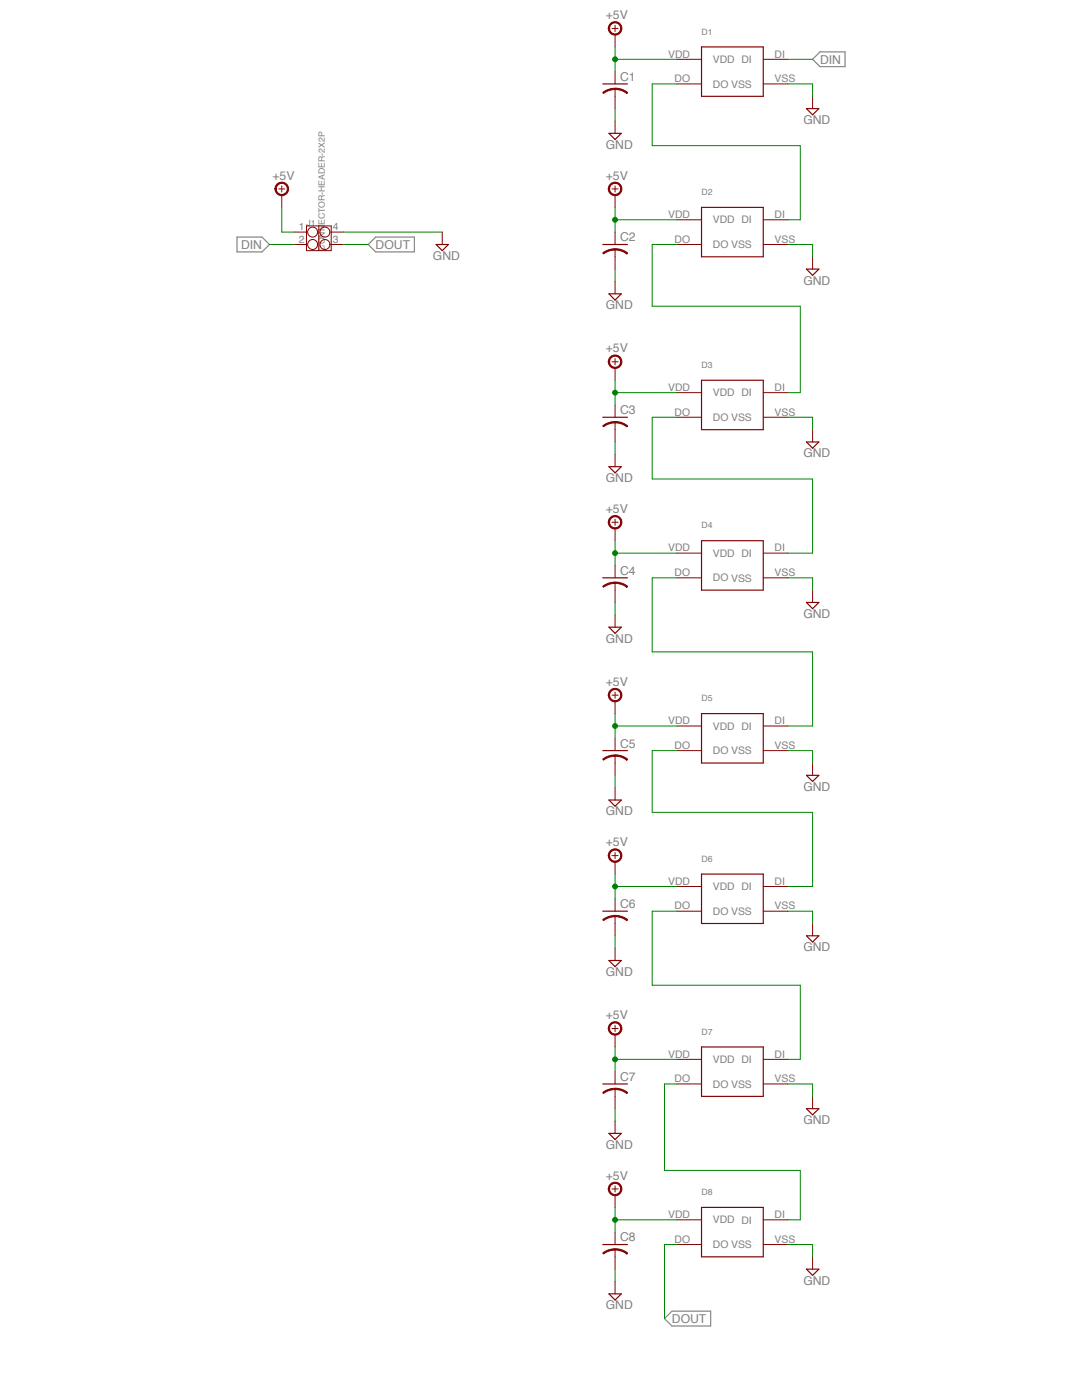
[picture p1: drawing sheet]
<?xml version="1.0" encoding="utf-8"?>
<!DOCTYPE eagle SYSTEM "eagle.dtd">
<eagle version="6.4">
<drawing>
<settings>
<setting alwaysvectorfont="no"/>
<setting verticaltext="up"/>
</settings>
<grid distance="0.1" unitdist="inch" unit="inch" style="lines" multiple="1" display="no" altdistance="0.01" altunitdist="inch" altunit="inch"/>
<schematic xreflabel="%F%N/%S.%C%R" xrefpart="/%S.%C%R">
<libraries>
<library name="lumex">
<symbols>
<symbol name="WS2812B">
<pin name="VDD" x="-7.62" y="2.54" length="middle"/>
<pin name="DO" x="-7.62" y="-2.54" length="middle"/>
<pin name="DI" x="15.24" y="2.54" length="middle" rot="R180"/>
<pin name="VSS" x="15.24" y="-2.54" length="middle" rot="R180"/>
<wire x1="-2.54" y1="5.08" x2="-2.54" y2="-5.08" width="0.254" layer="94"/>
<wire x1="-2.54" y1="-5.08" x2="10.16" y2="-5.08" width="0.254" layer="94"/>
<wire x1="10.16" y1="-5.08" x2="10.16" y2="5.08" width="0.254" layer="94"/>
<wire x1="10.16" y1="5.08" x2="-2.54" y2="5.08" width="0.254" layer="94"/>
<text x="-2.54" y="7.62" size="1.27" layer="95">&gt;PART</text>
</symbol>
</symbols>
<devicesets>
<deviceset name="WS2812B" prefix="D" uservalue="yes">
<gates>
<gate name="G$1" symbol="WS2812B" x="-2.54" y="0"/>
</gates>
<devices>
<device name="" package="WS2812B">
<connects>
<connect gate="G$1" pin="DI" pad="DI"/>
<connect gate="G$1" pin="DO" pad="DO"/>
<connect gate="G$1" pin="VDD" pad="VDD"/>
<connect gate="G$1" pin="VSS" pad="VSS"/>
</connects>
<technologies>
<technology name=""/>
</technologies>
</device>
</devices>
</deviceset>
</devicesets>
</library>
<library name="supply2">
<symbols>
<symbol name="+05V">
<wire x1="-0.635" y1="1.27" x2="0.635" y2="1.27" width="0.1524" layer="94"/>
<wire x1="0" y1="0.635" x2="0" y2="1.905" width="0.1524" layer="94"/>
<circle x="0" y="1.27" radius="1.27" width="0.254" layer="94"/>
<text x="-1.905" y="3.175" size="1.778" layer="96">&gt;VALUE</text>
<pin name="+5V" x="0" y="-2.54" visible="off" length="short" direction="sup" rot="R90"/>
</symbol>
<symbol name="GND">
<wire x1="-1.27" y1="0" x2="1.27" y2="0" width="0.254" layer="94"/>
<wire x1="1.27" y1="0" x2="0" y2="-1.27" width="0.254" layer="94"/>
<wire x1="0" y1="-1.27" x2="-1.27" y2="0" width="0.254" layer="94"/>
<text x="-1.905" y="-3.175" size="1.778" layer="96">&gt;VALUE</text>
<pin name="GND" x="0" y="2.54" visible="off" length="short" direction="sup" rot="R270"/>
</symbol>
</symbols>
<devicesets>
<deviceset name="+5V" prefix="SUPPLY">
<gates>
<gate name="+5V" symbol="+05V" x="0" y="0"/>
</gates>
<devices>
<device name="">
<technologies>
<technology name=""/>
</technologies>
</device>
</devices>
</deviceset>
<deviceset name="GND" prefix="SUPPLY">
<gates>
<gate name="GND" symbol="GND" x="0" y="0"/>
</gates>
<devices>
<device name="">
<technologies>
<technology name=""/>
</technologies>
</device>
</devices>
</deviceset>
</devicesets>
</library>
<library name="resistor">
<symbols>
<symbol name="C-US">
<wire x1="-2.54" y1="0" x2="2.54" y2="0" width="0.254" layer="94"/>
<wire x1="0" y1="-1.016" x2="0" y2="-2.54" width="0.1524" layer="94"/>
<wire x1="0" y1="-1" x2="2.4892" y2="-1.8542" width="0.254" layer="94" curve="-37.878202" cap="flat"/>
<wire x1="-2.4668" y1="-1.8504" x2="0" y2="-1.0161" width="0.254" layer="94" curve="-37.373024" cap="flat"/>
<text x="1.016" y="0.635" size="1.778" layer="95">&gt;NAME</text>
<text x="1.016" y="-4.191" size="1.778" layer="96">&gt;VALUE</text>
<pin name="1" x="0" y="2.54" visible="off" length="short" direction="pas" swaplevel="1" rot="R270"/>
<pin name="2" x="0" y="-5.08" visible="off" length="short" direction="pas" swaplevel="1" rot="R90"/>
</symbol>
</symbols>
<devicesets>
<deviceset name="C-US" prefix="C" uservalue="yes">
<gates>
<gate name="G$1" symbol="C-US" x="0" y="0"/>
</gates>
<devices>
<device name="C0402" package="C0402">
<connects>
<connect gate="G$1" pin="1" pad="1"/>
<connect gate="G$1" pin="2" pad="2"/>
</connects>
<technologies>
<technology name=""/>
</technologies>
</device>
<device name="C0504" package="C0504">
<connects>
<connect gate="G$1" pin="1" pad="1"/>
<connect gate="G$1" pin="2" pad="2"/>
</connects>
<technologies>
<technology name=""/>
</technologies>
</device>
<device name="C0603" package="C0603">
<connects>
<connect gate="G$1" pin="1" pad="1"/>
<connect gate="G$1" pin="2" pad="2"/>
</connects>
<technologies>
<technology name=""/>
</technologies>
</device>
<device name="C0805" package="C0805">
<connects>
<connect gate="G$1" pin="1" pad="1"/>
<connect gate="G$1" pin="2" pad="2"/>
</connects>
<technologies>
<technology name=""/>
</technologies>
</device>
<device name="C1005" package="C1005">
<connects>
<connect gate="G$1" pin="1" pad="1"/>
<connect gate="G$1" pin="2" pad="2"/>
</connects>
<technologies>
<technology name=""/>
</technologies>
</device>
<device name="C1206" package="C1206">
<connects>
<connect gate="G$1" pin="1" pad="1"/>
<connect gate="G$1" pin="2" pad="2"/>
</connects>
<technologies>
<technology name=""/>
</technologies>
</device>
<device name="C1210" package="C1210">
<connects>
<connect gate="G$1" pin="1" pad="1"/>
<connect gate="G$1" pin="2" pad="2"/>
</connects>
<technologies>
<technology name=""/>
</technologies>
</device>
<device name="C1310" package="C1310">
<connects>
<connect gate="G$1" pin="1" pad="1"/>
<connect gate="G$1" pin="2" pad="2"/>
</connects>
<technologies>
<technology name=""/>
</technologies>
</device>
<device name="C1608" package="C1608">
<connects>
<connect gate="G$1" pin="1" pad="1"/>
<connect gate="G$1" pin="2" pad="2"/>
</connects>
<technologies>
<technology name=""/>
</technologies>
</device>
<device name="C1812" package="C1812">
<connects>
<connect gate="G$1" pin="1" pad="1"/>
<connect gate="G$1" pin="2" pad="2"/>
</connects>
<technologies>
<technology name=""/>
</technologies>
</device>
<device name="C1825" package="C1825">
<connects>
<connect gate="G$1" pin="1" pad="1"/>
<connect gate="G$1" pin="2" pad="2"/>
</connects>
<technologies>
<technology name=""/>
</technologies>
</device>
<device name="C2012" package="C2012">
<connects>
<connect gate="G$1" pin="1" pad="1"/>
<connect gate="G$1" pin="2" pad="2"/>
</connects>
<technologies>
<technology name=""/>
</technologies>
</device>
<device name="C3216" package="C3216">
<connects>
<connect gate="G$1" pin="1" pad="1"/>
<connect gate="G$1" pin="2" pad="2"/>
</connects>
<technologies>
<technology name=""/>
</technologies>
</device>
<device name="C3225" package="C3225">
<connects>
<connect gate="G$1" pin="1" pad="1"/>
<connect gate="G$1" pin="2" pad="2"/>
</connects>
<technologies>
<technology name=""/>
</technologies>
</device>
<device name="C4532" package="C4532">
<connects>
<connect gate="G$1" pin="1" pad="1"/>
<connect gate="G$1" pin="2" pad="2"/>
</connects>
<technologies>
<technology name=""/>
</technologies>
</device>
<device name="C4564" package="C4564">
<connects>
<connect gate="G$1" pin="1" pad="1"/>
<connect gate="G$1" pin="2" pad="2"/>
</connects>
<technologies>
<technology name=""/>
</technologies>
</device>
<device name="025-024X044" package="C025-024X044">
<connects>
<connect gate="G$1" pin="1" pad="1"/>
<connect gate="G$1" pin="2" pad="2"/>
</connects>
<technologies>
<technology name=""/>
</technologies>
</device>
<device name="025-025X050" package="C025-025X050">
<connects>
<connect gate="G$1" pin="1" pad="1"/>
<connect gate="G$1" pin="2" pad="2"/>
</connects>
<technologies>
<technology name=""/>
</technologies>
</device>
<device name="025-030X050" package="C025-030X050">
<connects>
<connect gate="G$1" pin="1" pad="1"/>
<connect gate="G$1" pin="2" pad="2"/>
</connects>
<technologies>
<technology name=""/>
</technologies>
</device>
<device name="025-040X050" package="C025-040X050">
<connects>
<connect gate="G$1" pin="1" pad="1"/>
<connect gate="G$1" pin="2" pad="2"/>
</connects>
<technologies>
<technology name=""/>
</technologies>
</device>
<device name="025-050X050" package="C025-050X050">
<connects>
<connect gate="G$1" pin="1" pad="1"/>
<connect gate="G$1" pin="2" pad="2"/>
</connects>
<technologies>
<technology name=""/>
</technologies>
</device>
<device name="025-060X050" package="C025-060X050">
<connects>
<connect gate="G$1" pin="1" pad="1"/>
<connect gate="G$1" pin="2" pad="2"/>
</connects>
<technologies>
<technology name=""/>
</technologies>
</device>
<device name="C025_050-024X070" package="C025_050-024X070">
<connects>
<connect gate="G$1" pin="1" pad="1"/>
<connect gate="G$1" pin="2" pad="2"/>
</connects>
<technologies>
<technology name=""/>
</technologies>
</device>
<device name="025_050-025X075" package="C025_050-025X075">
<connects>
<connect gate="G$1" pin="1" pad="1"/>
<connect gate="G$1" pin="2" pad="2"/>
</connects>
<technologies>
<technology name=""/>
</technologies>
</device>
<device name="025_050-035X075" package="C025_050-035X075">
<connects>
<connect gate="G$1" pin="1" pad="1"/>
<connect gate="G$1" pin="2" pad="2"/>
</connects>
<technologies>
<technology name=""/>
</technologies>
</device>
<device name="025_050-045X075" package="C025_050-045X075">
<connects>
<connect gate="G$1" pin="1" pad="1"/>
<connect gate="G$1" pin="2" pad="2"/>
</connects>
<technologies>
<technology name=""/>
</technologies>
</device>
<device name="025_050-055X075" package="C025_050-055X075">
<connects>
<connect gate="G$1" pin="1" pad="1"/>
<connect gate="G$1" pin="2" pad="2"/>
</connects>
<technologies>
<technology name=""/>
</technologies>
</device>
<device name="050-024X044" package="C050-024X044">
<connects>
<connect gate="G$1" pin="1" pad="1"/>
<connect gate="G$1" pin="2" pad="2"/>
</connects>
<technologies>
<technology name=""/>
</technologies>
</device>
<device name="050-025X075" package="C050-025X075">
<connects>
<connect gate="G$1" pin="1" pad="1"/>
<connect gate="G$1" pin="2" pad="2"/>
</connects>
<technologies>
<technology name=""/>
</technologies>
</device>
<device name="050-045X075" package="C050-045X075">
<connects>
<connect gate="G$1" pin="1" pad="1"/>
<connect gate="G$1" pin="2" pad="2"/>
</connects>
<technologies>
<technology name=""/>
</technologies>
</device>
<device name="050-030X075" package="C050-030X075">
<connects>
<connect gate="G$1" pin="1" pad="1"/>
<connect gate="G$1" pin="2" pad="2"/>
</connects>
<technologies>
<technology name=""/>
</technologies>
</device>
<device name="050-050X075" package="C050-050X075">
<connects>
<connect gate="G$1" pin="1" pad="1"/>
<connect gate="G$1" pin="2" pad="2"/>
</connects>
<technologies>
<technology name=""/>
</technologies>
</device>
<device name="050-055X075" package="C050-055X075">
<connects>
<connect gate="G$1" pin="1" pad="1"/>
<connect gate="G$1" pin="2" pad="2"/>
</connects>
<technologies>
<technology name=""/>
</technologies>
</device>
<device name="050-075X075" package="C050-075X075">
<connects>
<connect gate="G$1" pin="1" pad="1"/>
<connect gate="G$1" pin="2" pad="2"/>
</connects>
<technologies>
<technology name=""/>
</technologies>
</device>
<device name="050H075X075" package="C050H075X075">
<connects>
<connect gate="G$1" pin="1" pad="1"/>
<connect gate="G$1" pin="2" pad="2"/>
</connects>
<technologies>
<technology name=""/>
</technologies>
</device>
<device name="075-032X103" package="C075-032X103">
<connects>
<connect gate="G$1" pin="1" pad="1"/>
<connect gate="G$1" pin="2" pad="2"/>
</connects>
<technologies>
<technology name=""/>
</technologies>
</device>
<device name="075-042X103" package="C075-042X103">
<connects>
<connect gate="G$1" pin="1" pad="1"/>
<connect gate="G$1" pin="2" pad="2"/>
</connects>
<technologies>
<technology name=""/>
</technologies>
</device>
<device name="075-052X106" package="C075-052X106">
<connects>
<connect gate="G$1" pin="1" pad="1"/>
<connect gate="G$1" pin="2" pad="2"/>
</connects>
<technologies>
<technology name=""/>
</technologies>
</device>
<device name="102-043X133" package="C102-043X133">
<connects>
<connect gate="G$1" pin="1" pad="1"/>
<connect gate="G$1" pin="2" pad="2"/>
</connects>
<technologies>
<technology name=""/>
</technologies>
</device>
<device name="102-054X133" package="C102-054X133">
<connects>
<connect gate="G$1" pin="1" pad="1"/>
<connect gate="G$1" pin="2" pad="2"/>
</connects>
<technologies>
<technology name=""/>
</technologies>
</device>
<device name="102-064X133" package="C102-064X133">
<connects>
<connect gate="G$1" pin="1" pad="1"/>
<connect gate="G$1" pin="2" pad="2"/>
</connects>
<technologies>
<technology name=""/>
</technologies>
</device>
<device name="102_152-062X184" package="C102_152-062X184">
<connects>
<connect gate="G$1" pin="1" pad="1"/>
<connect gate="G$1" pin="2" pad="2"/>
</connects>
<technologies>
<technology name=""/>
</technologies>
</device>
<device name="150-054X183" package="C150-054X183">
<connects>
<connect gate="G$1" pin="1" pad="1"/>
<connect gate="G$1" pin="2" pad="2"/>
</connects>
<technologies>
<technology name=""/>
</technologies>
</device>
<device name="150-064X183" package="C150-064X183">
<connects>
<connect gate="G$1" pin="1" pad="1"/>
<connect gate="G$1" pin="2" pad="2"/>
</connects>
<technologies>
<technology name=""/>
</technologies>
</device>
<device name="150-072X183" package="C150-072X183">
<connects>
<connect gate="G$1" pin="1" pad="1"/>
<connect gate="G$1" pin="2" pad="2"/>
</connects>
<technologies>
<technology name=""/>
</technologies>
</device>
<device name="150-084X183" package="C150-084X183">
<connects>
<connect gate="G$1" pin="1" pad="1"/>
<connect gate="G$1" pin="2" pad="2"/>
</connects>
<technologies>
<technology name=""/>
</technologies>
</device>
<device name="150-091X182" package="C150-091X182">
<connects>
<connect gate="G$1" pin="1" pad="1"/>
<connect gate="G$1" pin="2" pad="2"/>
</connects>
<technologies>
<technology name=""/>
</technologies>
</device>
<device name="225-062X268" package="C225-062X268">
<connects>
<connect gate="G$1" pin="1" pad="1"/>
<connect gate="G$1" pin="2" pad="2"/>
</connects>
<technologies>
<technology name=""/>
</technologies>
</device>
<device name="225-074X268" package="C225-074X268">
<connects>
<connect gate="G$1" pin="1" pad="1"/>
<connect gate="G$1" pin="2" pad="2"/>
</connects>
<technologies>
<technology name=""/>
</technologies>
</device>
<device name="225-087X268" package="C225-087X268">
<connects>
<connect gate="G$1" pin="1" pad="1"/>
<connect gate="G$1" pin="2" pad="2"/>
</connects>
<technologies>
<technology name=""/>
</technologies>
</device>
<device name="225-108X268" package="C225-108X268">
<connects>
<connect gate="G$1" pin="1" pad="1"/>
<connect gate="G$1" pin="2" pad="2"/>
</connects>
<technologies>
<technology name=""/>
</technologies>
</device>
<device name="225-113X268" package="C225-113X268">
<connects>
<connect gate="G$1" pin="1" pad="1"/>
<connect gate="G$1" pin="2" pad="2"/>
</connects>
<technologies>
<technology name=""/>
</technologies>
</device>
<device name="275-093X316" package="C275-093X316">
<connects>
<connect gate="G$1" pin="1" pad="1"/>
<connect gate="G$1" pin="2" pad="2"/>
</connects>
<technologies>
<technology name=""/>
</technologies>
</device>
<device name="275-113X316" package="C275-113X316">
<connects>
<connect gate="G$1" pin="1" pad="1"/>
<connect gate="G$1" pin="2" pad="2"/>
</connects>
<technologies>
<technology name=""/>
</technologies>
</device>
<device name="275-134X316" package="C275-134X316">
<connects>
<connect gate="G$1" pin="1" pad="1"/>
<connect gate="G$1" pin="2" pad="2"/>
</connects>
<technologies>
<technology name=""/>
</technologies>
</device>
<device name="275-205X316" package="C275-205X316">
<connects>
<connect gate="G$1" pin="1" pad="1"/>
<connect gate="G$1" pin="2" pad="2"/>
</connects>
<technologies>
<technology name=""/>
</technologies>
</device>
<device name="325-137X374" package="C325-137X374">
<connects>
<connect gate="G$1" pin="1" pad="1"/>
<connect gate="G$1" pin="2" pad="2"/>
</connects>
<technologies>
<technology name=""/>
</technologies>
</device>
<device name="325-162X374" package="C325-162X374">
<connects>
<connect gate="G$1" pin="1" pad="1"/>
<connect gate="G$1" pin="2" pad="2"/>
</connects>
<technologies>
<technology name=""/>
</technologies>
</device>
<device name="325-182X374" package="C325-182X374">
<connects>
<connect gate="G$1" pin="1" pad="1"/>
<connect gate="G$1" pin="2" pad="2"/>
</connects>
<technologies>
<technology name=""/>
</technologies>
</device>
<device name="375-192X418" package="C375-192X418">
<connects>
<connect gate="G$1" pin="1" pad="1"/>
<connect gate="G$1" pin="2" pad="2"/>
</connects>
<technologies>
<technology name=""/>
</technologies>
</device>
<device name="375-203X418" package="C375-203X418">
<connects>
<connect gate="G$1" pin="1" pad="1"/>
<connect gate="G$1" pin="2" pad="2"/>
</connects>
<technologies>
<technology name=""/>
</technologies>
</device>
<device name="050-035X075" package="C050-035X075">
<connects>
<connect gate="G$1" pin="1" pad="1"/>
<connect gate="G$1" pin="2" pad="2"/>
</connects>
<technologies>
<technology name=""/>
</technologies>
</device>
<device name="375-155X418" package="C375-155X418">
<connects>
<connect gate="G$1" pin="1" pad="1"/>
<connect gate="G$1" pin="2" pad="2"/>
</connects>
<technologies>
<technology name=""/>
</technologies>
</device>
<device name="075-063X106" package="C075-063X106">
<connects>
<connect gate="G$1" pin="1" pad="1"/>
<connect gate="G$1" pin="2" pad="2"/>
</connects>
<technologies>
<technology name=""/>
</technologies>
</device>
<device name="275-154X316" package="C275-154X316">
<connects>
<connect gate="G$1" pin="1" pad="1"/>
<connect gate="G$1" pin="2" pad="2"/>
</connects>
<technologies>
<technology name=""/>
</technologies>
</device>
<device name="275-173X316" package="C275-173X316">
<connects>
<connect gate="G$1" pin="1" pad="1"/>
<connect gate="G$1" pin="2" pad="2"/>
</connects>
<technologies>
<technology name=""/>
</technologies>
</device>
<device name="C0402K" package="C0402K">
<connects>
<connect gate="G$1" pin="1" pad="1"/>
<connect gate="G$1" pin="2" pad="2"/>
</connects>
<technologies>
<technology name=""/>
</technologies>
</device>
<device name="C0603K" package="C0603K">
<connects>
<connect gate="G$1" pin="1" pad="1"/>
<connect gate="G$1" pin="2" pad="2"/>
</connects>
<technologies>
<technology name=""/>
</technologies>
</device>
<device name="C0805K" package="C0805K">
<connects>
<connect gate="G$1" pin="1" pad="1"/>
<connect gate="G$1" pin="2" pad="2"/>
</connects>
<technologies>
<technology name=""/>
</technologies>
</device>
<device name="C1206K" package="C1206K">
<connects>
<connect gate="G$1" pin="1" pad="1"/>
<connect gate="G$1" pin="2" pad="2"/>
</connects>
<technologies>
<technology name=""/>
</technologies>
</device>
<device name="C1210K" package="C1210K">
<connects>
<connect gate="G$1" pin="1" pad="1"/>
<connect gate="G$1" pin="2" pad="2"/>
</connects>
<technologies>
<technology name=""/>
</technologies>
</device>
<device name="C1812K" package="C1812K">
<connects>
<connect gate="G$1" pin="1" pad="1"/>
<connect gate="G$1" pin="2" pad="2"/>
</connects>
<technologies>
<technology name=""/>
</technologies>
</device>
<device name="C1825K" package="C1825K">
<connects>
<connect gate="G$1" pin="1" pad="1"/>
<connect gate="G$1" pin="2" pad="2"/>
</connects>
<technologies>
<technology name=""/>
</technologies>
</device>
<device name="C2220K" package="C2220K">
<connects>
<connect gate="G$1" pin="1" pad="1"/>
<connect gate="G$1" pin="2" pad="2"/>
</connects>
<technologies>
<technology name=""/>
</technologies>
</device>
<device name="C2225K" package="C2225K">
<connects>
<connect gate="G$1" pin="1" pad="1"/>
<connect gate="G$1" pin="2" pad="2"/>
</connects>
<technologies>
<technology name=""/>
</technologies>
</device>
</devices>
</deviceset>
</devicesets>
</library>
<library name="OPL Eagle Library">
<symbols>
<symbol name="CONNECTER-HEADER-2X2P">
<pin name="1" x="-5.08" y="0" visible="pad" length="short"/>
<pin name="2" x="-5.08" y="-2.54" visible="pad" length="short"/>
<pin name="3" x="5.08" y="-2.54" visible="pad" length="short" rot="R180"/>
<pin name="4" x="5.08" y="0" visible="pad" length="short" rot="R180"/>
<wire x1="-2.54" y1="1.27" x2="0" y2="1.27" width="0.1524" layer="94"/>
<wire x1="0" y1="1.27" x2="2.54" y2="1.27" width="0.1524" layer="94"/>
<wire x1="2.54" y1="1.27" x2="2.54" y2="-3.81" width="0.1524" layer="94"/>
<wire x1="2.54" y1="-3.81" x2="0" y2="-3.81" width="0.1524" layer="94"/>
<wire x1="0" y1="-3.81" x2="-2.54" y2="-3.81" width="0.1524" layer="94"/>
<wire x1="-2.54" y1="-3.81" x2="-2.54" y2="1.27" width="0.1524" layer="94"/>
<text x="-2.54" y="1.27" size="1.27" layer="95" ratio="10">&gt;NAME</text>
<text x="1.27" y="-3.81" size="1.27" layer="96" ratio="10" rot="R90">&gt;VALUE</text>
<circle x="1.27" y="0" radius="1.016" width="0.1524" layer="94"/>
<circle x="1.27" y="-2.54" radius="1.016" width="0.1524" layer="94"/>
<circle x="-1.27" y="-2.54" radius="1.016" width="0.1524" layer="94"/>
<circle x="-1.27" y="0" radius="1.016" width="0.1524" layer="94"/>
<wire x1="0" y1="1.27" x2="0" y2="-3.81" width="0.1524" layer="94"/>
</symbol>
</symbols>
<devicesets>
<deviceset name="CONNECTOR-HEADER-2X2P" prefix="J">
<gates>
<gate name="G$1" symbol="CONNECTER-HEADER-2X2P" x="0" y="0"/>
</gates>
<devices>
<device name="" package="2X2P-2.54">
<connects>
<connect gate="G$1" pin="1" pad="1"/>
<connect gate="G$1" pin="2" pad="2"/>
<connect gate="G$1" pin="3" pad="3"/>
<connect gate="G$1" pin="4" pad="4"/>
</connects>
<technologies>
<technology name=""/>
</technologies>
</device>
</devices>
</deviceset>
</devicesets>
</library>
</libraries>
<attributes>
</attributes>
<variantdefs>
</variantdefs>
<classes>
<class number="0" name="default" width="0" drill="0">
</class>
</classes>
<parts>
<part name="D1" library="lumex" deviceset="WS2812B" device=""/>
<part name="SUPPLY1" library="supply2" deviceset="+5V" device=""/>
<part name="SUPPLY2" library="supply2" deviceset="GND" device=""/>
<part name="SUPPLY3" library="supply2" deviceset="GND" device=""/>
<part name="D2" library="lumex" deviceset="WS2812B" device=""/>
<part name="SUPPLY4" library="supply2" deviceset="+5V" device=""/>
<part name="SUPPLY5" library="supply2" deviceset="GND" device=""/>
<part name="SUPPLY6" library="supply2" deviceset="GND" device=""/>
<part name="D3" library="lumex" deviceset="WS2812B" device=""/>
<part name="SUPPLY7" library="supply2" deviceset="+5V" device=""/>
<part name="SUPPLY8" library="supply2" deviceset="GND" device=""/>
<part name="SUPPLY9" library="supply2" deviceset="GND" device=""/>
<part name="D4" library="lumex" deviceset="WS2812B" device=""/>
<part name="SUPPLY10" library="supply2" deviceset="+5V" device=""/>
<part name="SUPPLY11" library="supply2" deviceset="GND" device=""/>
<part name="SUPPLY12" library="supply2" deviceset="GND" device=""/>
<part name="D5" library="lumex" deviceset="WS2812B" device=""/>
<part name="SUPPLY13" library="supply2" deviceset="+5V" device=""/>
<part name="SUPPLY14" library="supply2" deviceset="GND" device=""/>
<part name="SUPPLY15" library="supply2" deviceset="GND" device=""/>
<part name="D6" library="lumex" deviceset="WS2812B" device=""/>
<part name="SUPPLY16" library="supply2" deviceset="+5V" device=""/>
<part name="SUPPLY17" library="supply2" deviceset="GND" device=""/>
<part name="SUPPLY18" library="supply2" deviceset="GND" device=""/>
<part name="D7" library="lumex" deviceset="WS2812B" device=""/>
<part name="SUPPLY19" library="supply2" deviceset="+5V" device=""/>
<part name="SUPPLY20" library="supply2" deviceset="GND" device=""/>
<part name="SUPPLY21" library="supply2" deviceset="GND" device=""/>
<part name="D8" library="lumex" deviceset="WS2812B" device=""/>
<part name="SUPPLY22" library="supply2" deviceset="+5V" device=""/>
<part name="SUPPLY23" library="supply2" deviceset="GND" device=""/>
<part name="SUPPLY24" library="supply2" deviceset="GND" device=""/>
<part name="SUPPLY25" library="supply2" deviceset="+5V" device=""/>
<part name="SUPPLY26" library="supply2" deviceset="GND" device=""/>
<part name="C1" library="resistor" deviceset="C-US" device="C0603K"/>
<part name="C2" library="resistor" deviceset="C-US" device="C0603K"/>
<part name="C3" library="resistor" deviceset="C-US" device="C0603K"/>
<part name="C4" library="resistor" deviceset="C-US" device="C0603K"/>
<part name="C5" library="resistor" deviceset="C-US" device="C0603K"/>
<part name="C6" library="resistor" deviceset="C-US" device="C0603K"/>
<part name="C7" library="resistor" deviceset="C-US" device="C0603K"/>
<part name="C8" library="resistor" deviceset="C-US" device="C0603K"/>
<part name="J1" library="OPL Eagle Library" deviceset="CONNECTOR-HEADER-2X2P" device=""/>
</parts>
<sheets>
<sheet>
<plain>
</plain>
<instances>
<instance part="D1" gate="G$1" x="22.86" y="81.28"/>
<instance part="SUPPLY1" gate="+5V" x="2.54" y="88.9"/>
<instance part="SUPPLY2" gate="GND" x="43.18" y="73.66"/>
<instance part="SUPPLY3" gate="GND" x="2.54" y="68.58"/>
<instance part="D2" gate="G$1" x="22.86" y="48.26"/>
<instance part="SUPPLY4" gate="+5V" x="2.54" y="55.88"/>
<instance part="SUPPLY5" gate="GND" x="43.18" y="40.64"/>
<instance part="SUPPLY6" gate="GND" x="2.54" y="35.56"/>
<instance part="D3" gate="G$1" x="22.86" y="12.7"/>
<instance part="SUPPLY7" gate="+5V" x="2.54" y="20.32"/>
<instance part="SUPPLY8" gate="GND" x="43.18" y="5.08"/>
<instance part="SUPPLY9" gate="GND" x="2.54" y="0"/>
<instance part="D4" gate="G$1" x="22.86" y="-20.32"/>
<instance part="SUPPLY10" gate="+5V" x="2.54" y="-12.7"/>
<instance part="SUPPLY11" gate="GND" x="43.18" y="-27.94"/>
<instance part="SUPPLY12" gate="GND" x="2.54" y="-33.02"/>
<instance part="D5" gate="G$1" x="22.86" y="-55.88"/>
<instance part="SUPPLY13" gate="+5V" x="2.54" y="-48.26"/>
<instance part="SUPPLY14" gate="GND" x="43.18" y="-63.5"/>
<instance part="SUPPLY15" gate="GND" x="2.54" y="-68.58"/>
<instance part="D6" gate="G$1" x="22.86" y="-88.9"/>
<instance part="SUPPLY16" gate="+5V" x="2.54" y="-81.28"/>
<instance part="SUPPLY17" gate="GND" x="43.18" y="-96.52"/>
<instance part="SUPPLY18" gate="GND" x="2.54" y="-101.6"/>
<instance part="D7" gate="G$1" x="22.86" y="-124.46"/>
<instance part="SUPPLY19" gate="+5V" x="2.54" y="-116.84"/>
<instance part="SUPPLY20" gate="GND" x="43.18" y="-132.08"/>
<instance part="SUPPLY21" gate="GND" x="2.54" y="-137.16"/>
<instance part="D8" gate="G$1" x="22.86" y="-157.48"/>
<instance part="SUPPLY22" gate="+5V" x="2.54" y="-149.86"/>
<instance part="SUPPLY23" gate="GND" x="43.18" y="-165.1"/>
<instance part="SUPPLY24" gate="GND" x="2.54" y="-170.18"/>
<instance part="SUPPLY25" gate="+5V" x="-66.04" y="55.88"/>
<instance part="SUPPLY26" gate="GND" x="-33.02" y="45.72"/>
<instance part="C1" gate="G$1" x="2.54" y="78.74" smashed="yes">
<attribute name="NAME" x="3.556" y="79.375" size="1.778" layer="95"/>
<attribute name="VALUE" x="3.556" y="74.549" size="1.778" layer="96"/>
</instance>
<instance part="C2" gate="G$1" x="2.54" y="45.72"/>
<instance part="C3" gate="G$1" x="2.54" y="10.16"/>
<instance part="C4" gate="G$1" x="2.54" y="-22.86"/>
<instance part="C5" gate="G$1" x="2.54" y="-58.42"/>
<instance part="C6" gate="G$1" x="2.54" y="-91.44"/>
<instance part="C7" gate="G$1" x="2.54" y="-127"/>
<instance part="C8" gate="G$1" x="2.54" y="-160.02"/>
<instance part="J1" gate="G$1" x="-58.42" y="48.26"/>
</instances>
<busses>
</busses>
<nets>
<net name="GND" class="0">
<segment>
<pinref part="SUPPLY3" gate="GND" pin="GND"/>
<wire x1="2.54" y1="71.12" x2="2.54" y2="73.66" width="0.1524" layer="91"/>
<pinref part="C1" gate="G$1" pin="2"/>
</segment>
<segment>
<pinref part="D1" gate="G$1" pin="VSS"/>
<pinref part="SUPPLY2" gate="GND" pin="GND"/>
<wire x1="38.1" y1="78.74" x2="43.18" y2="78.74" width="0.1524" layer="91"/>
<wire x1="43.18" y1="78.74" x2="43.18" y2="76.2" width="0.1524" layer="91"/>
</segment>
<segment>
<pinref part="SUPPLY6" gate="GND" pin="GND"/>
<wire x1="2.54" y1="38.1" x2="2.54" y2="40.64" width="0.1524" layer="91"/>
<pinref part="C2" gate="G$1" pin="2"/>
</segment>
<segment>
<pinref part="D2" gate="G$1" pin="VSS"/>
<pinref part="SUPPLY5" gate="GND" pin="GND"/>
<wire x1="38.1" y1="45.72" x2="43.18" y2="45.72" width="0.1524" layer="91"/>
<wire x1="43.18" y1="45.72" x2="43.18" y2="43.18" width="0.1524" layer="91"/>
</segment>
<segment>
<pinref part="SUPPLY9" gate="GND" pin="GND"/>
<wire x1="2.54" y1="2.54" x2="2.54" y2="5.08" width="0.1524" layer="91"/>
<pinref part="C3" gate="G$1" pin="2"/>
</segment>
<segment>
<pinref part="D3" gate="G$1" pin="VSS"/>
<pinref part="SUPPLY8" gate="GND" pin="GND"/>
<wire x1="38.1" y1="10.16" x2="43.18" y2="10.16" width="0.1524" layer="91"/>
<wire x1="43.18" y1="10.16" x2="43.18" y2="7.62" width="0.1524" layer="91"/>
</segment>
<segment>
<pinref part="SUPPLY12" gate="GND" pin="GND"/>
<wire x1="2.54" y1="-30.48" x2="2.54" y2="-27.94" width="0.1524" layer="91"/>
<pinref part="C4" gate="G$1" pin="2"/>
</segment>
<segment>
<pinref part="D4" gate="G$1" pin="VSS"/>
<pinref part="SUPPLY11" gate="GND" pin="GND"/>
<wire x1="38.1" y1="-22.86" x2="43.18" y2="-22.86" width="0.1524" layer="91"/>
<wire x1="43.18" y1="-22.86" x2="43.18" y2="-25.4" width="0.1524" layer="91"/>
</segment>
<segment>
<pinref part="SUPPLY15" gate="GND" pin="GND"/>
<wire x1="2.54" y1="-66.04" x2="2.54" y2="-63.5" width="0.1524" layer="91"/>
<pinref part="C5" gate="G$1" pin="2"/>
</segment>
<segment>
<pinref part="D5" gate="G$1" pin="VSS"/>
<pinref part="SUPPLY14" gate="GND" pin="GND"/>
<wire x1="38.1" y1="-58.42" x2="43.18" y2="-58.42" width="0.1524" layer="91"/>
<wire x1="43.18" y1="-58.42" x2="43.18" y2="-60.96" width="0.1524" layer="91"/>
</segment>
<segment>
<pinref part="SUPPLY18" gate="GND" pin="GND"/>
<wire x1="2.54" y1="-99.06" x2="2.54" y2="-96.52" width="0.1524" layer="91"/>
<pinref part="C6" gate="G$1" pin="2"/>
</segment>
<segment>
<pinref part="D6" gate="G$1" pin="VSS"/>
<pinref part="SUPPLY17" gate="GND" pin="GND"/>
<wire x1="38.1" y1="-91.44" x2="43.18" y2="-91.44" width="0.1524" layer="91"/>
<wire x1="43.18" y1="-91.44" x2="43.18" y2="-93.98" width="0.1524" layer="91"/>
</segment>
<segment>
<pinref part="SUPPLY21" gate="GND" pin="GND"/>
<wire x1="2.54" y1="-134.62" x2="2.54" y2="-132.08" width="0.1524" layer="91"/>
<pinref part="C7" gate="G$1" pin="2"/>
</segment>
<segment>
<pinref part="D7" gate="G$1" pin="VSS"/>
<pinref part="SUPPLY20" gate="GND" pin="GND"/>
<wire x1="38.1" y1="-127" x2="43.18" y2="-127" width="0.1524" layer="91"/>
<wire x1="43.18" y1="-127" x2="43.18" y2="-129.54" width="0.1524" layer="91"/>
</segment>
<segment>
<pinref part="SUPPLY24" gate="GND" pin="GND"/>
<wire x1="2.54" y1="-167.64" x2="2.54" y2="-165.1" width="0.1524" layer="91"/>
<pinref part="C8" gate="G$1" pin="2"/>
</segment>
<segment>
<pinref part="D8" gate="G$1" pin="VSS"/>
<pinref part="SUPPLY23" gate="GND" pin="GND"/>
<wire x1="38.1" y1="-160.02" x2="43.18" y2="-160.02" width="0.1524" layer="91"/>
<wire x1="43.18" y1="-160.02" x2="43.18" y2="-162.56" width="0.1524" layer="91"/>
</segment>
<segment>
<pinref part="J1" gate="G$1" pin="4"/>
<pinref part="SUPPLY26" gate="GND" pin="GND"/>
<wire x1="-53.34" y1="48.26" x2="-33.02" y2="48.26" width="0.1524" layer="91"/>
</segment>
</net>
<net name="+5V" class="0">
<segment>
<pinref part="SUPPLY1" gate="+5V" pin="+5V"/>
<wire x1="2.54" y1="81.28" x2="2.54" y2="83.82" width="0.1524" layer="91"/>
<junction x="2.54" y="83.82"/>
<wire x1="2.54" y1="83.82" x2="2.54" y2="86.36" width="0.1524" layer="91"/>
<pinref part="D1" gate="G$1" pin="VDD"/>
<wire x1="15.24" y1="83.82" x2="2.54" y2="83.82" width="0.1524" layer="91"/>
<pinref part="C1" gate="G$1" pin="1"/>
</segment>
<segment>
<pinref part="SUPPLY4" gate="+5V" pin="+5V"/>
<wire x1="2.54" y1="48.26" x2="2.54" y2="50.8" width="0.1524" layer="91"/>
<junction x="2.54" y="50.8"/>
<wire x1="2.54" y1="50.8" x2="2.54" y2="53.34" width="0.1524" layer="91"/>
<pinref part="D2" gate="G$1" pin="VDD"/>
<wire x1="15.24" y1="50.8" x2="2.54" y2="50.8" width="0.1524" layer="91"/>
<pinref part="C2" gate="G$1" pin="1"/>
</segment>
<segment>
<pinref part="SUPPLY7" gate="+5V" pin="+5V"/>
<wire x1="2.54" y1="12.7" x2="2.54" y2="15.24" width="0.1524" layer="91"/>
<junction x="2.54" y="15.24"/>
<wire x1="2.54" y1="15.24" x2="2.54" y2="17.78" width="0.1524" layer="91"/>
<pinref part="D3" gate="G$1" pin="VDD"/>
<wire x1="15.24" y1="15.24" x2="2.54" y2="15.24" width="0.1524" layer="91"/>
<pinref part="C3" gate="G$1" pin="1"/>
</segment>
<segment>
<pinref part="SUPPLY10" gate="+5V" pin="+5V"/>
<wire x1="2.54" y1="-20.32" x2="2.54" y2="-17.78" width="0.1524" layer="91"/>
<junction x="2.54" y="-17.78"/>
<wire x1="2.54" y1="-17.78" x2="2.54" y2="-15.24" width="0.1524" layer="91"/>
<pinref part="D4" gate="G$1" pin="VDD"/>
<wire x1="15.24" y1="-17.78" x2="2.54" y2="-17.78" width="0.1524" layer="91"/>
<pinref part="C4" gate="G$1" pin="1"/>
</segment>
<segment>
<pinref part="SUPPLY13" gate="+5V" pin="+5V"/>
<wire x1="2.54" y1="-55.88" x2="2.54" y2="-53.34" width="0.1524" layer="91"/>
<junction x="2.54" y="-53.34"/>
<wire x1="2.54" y1="-53.34" x2="2.54" y2="-50.8" width="0.1524" layer="91"/>
<pinref part="D5" gate="G$1" pin="VDD"/>
<wire x1="15.24" y1="-53.34" x2="2.54" y2="-53.34" width="0.1524" layer="91"/>
<pinref part="C5" gate="G$1" pin="1"/>
</segment>
<segment>
<pinref part="SUPPLY16" gate="+5V" pin="+5V"/>
<wire x1="2.54" y1="-88.9" x2="2.54" y2="-86.36" width="0.1524" layer="91"/>
<junction x="2.54" y="-86.36"/>
<wire x1="2.54" y1="-86.36" x2="2.54" y2="-83.82" width="0.1524" layer="91"/>
<pinref part="D6" gate="G$1" pin="VDD"/>
<wire x1="15.24" y1="-86.36" x2="2.54" y2="-86.36" width="0.1524" layer="91"/>
<pinref part="C6" gate="G$1" pin="1"/>
</segment>
<segment>
<pinref part="SUPPLY19" gate="+5V" pin="+5V"/>
<wire x1="2.54" y1="-124.46" x2="2.54" y2="-121.92" width="0.1524" layer="91"/>
<junction x="2.54" y="-121.92"/>
<wire x1="2.54" y1="-121.92" x2="2.54" y2="-119.38" width="0.1524" layer="91"/>
<pinref part="D7" gate="G$1" pin="VDD"/>
<wire x1="15.24" y1="-121.92" x2="2.54" y2="-121.92" width="0.1524" layer="91"/>
<pinref part="C7" gate="G$1" pin="1"/>
</segment>
<segment>
<pinref part="SUPPLY22" gate="+5V" pin="+5V"/>
<wire x1="2.54" y1="-157.48" x2="2.54" y2="-154.94" width="0.1524" layer="91"/>
<junction x="2.54" y="-154.94"/>
<wire x1="2.54" y1="-154.94" x2="2.54" y2="-152.4" width="0.1524" layer="91"/>
<pinref part="D8" gate="G$1" pin="VDD"/>
<wire x1="15.24" y1="-154.94" x2="2.54" y2="-154.94" width="0.1524" layer="91"/>
<pinref part="C8" gate="G$1" pin="1"/>
</segment>
<segment>
<pinref part="J1" gate="G$1" pin="1"/>
<pinref part="SUPPLY25" gate="+5V" pin="+5V"/>
<wire x1="-63.5" y1="48.26" x2="-66.04" y2="48.26" width="0.1524" layer="91"/>
<wire x1="-66.04" y1="48.26" x2="-66.04" y2="53.34" width="0.1524" layer="91"/>
</segment>
</net>
<net name="N$1" class="0">
<segment>
<pinref part="D1" gate="G$1" pin="DO"/>
<wire x1="15.24" y1="78.74" x2="10.16" y2="78.74" width="0.1524" layer="91"/>
<wire x1="10.16" y1="78.74" x2="10.16" y2="66.04" width="0.1524" layer="91"/>
<wire x1="10.16" y1="66.04" x2="40.64" y2="66.04" width="0.1524" layer="91"/>
<wire x1="40.64" y1="66.04" x2="40.64" y2="50.8" width="0.1524" layer="91"/>
<pinref part="D2" gate="G$1" pin="DI"/>
<wire x1="40.64" y1="50.8" x2="38.1" y2="50.8" width="0.1524" layer="91"/>
</segment>
</net>
<net name="N$2" class="0">
<segment>
<pinref part="D2" gate="G$1" pin="DO"/>
<wire x1="15.24" y1="45.72" x2="10.16" y2="45.72" width="0.1524" layer="91"/>
<wire x1="10.16" y1="45.72" x2="10.16" y2="33.02" width="0.1524" layer="91"/>
<wire x1="10.16" y1="33.02" x2="40.64" y2="33.02" width="0.1524" layer="91"/>
<wire x1="40.64" y1="33.02" x2="40.64" y2="15.24" width="0.1524" layer="91"/>
<pinref part="D3" gate="G$1" pin="DI"/>
<wire x1="40.64" y1="15.24" x2="38.1" y2="15.24" width="0.1524" layer="91"/>
</segment>
</net>
<net name="N$3" class="0">
<segment>
<pinref part="D3" gate="G$1" pin="DO"/>
<wire x1="15.24" y1="10.16" x2="10.16" y2="10.16" width="0.1524" layer="91"/>
<wire x1="10.16" y1="10.16" x2="10.16" y2="-2.54" width="0.1524" layer="91"/>
<wire x1="10.16" y1="-2.54" x2="43.18" y2="-2.54" width="0.1524" layer="91"/>
<pinref part="D4" gate="G$1" pin="DI"/>
<wire x1="43.18" y1="-2.54" x2="43.18" y2="-17.78" width="0.1524" layer="91"/>
<wire x1="43.18" y1="-17.78" x2="38.1" y2="-17.78" width="0.1524" layer="91"/>
</segment>
</net>
<net name="N$4" class="0">
<segment>
<pinref part="D4" gate="G$1" pin="DO"/>
<wire x1="15.24" y1="-22.86" x2="10.16" y2="-22.86" width="0.1524" layer="91"/>
<wire x1="10.16" y1="-22.86" x2="10.16" y2="-38.1" width="0.1524" layer="91"/>
<wire x1="10.16" y1="-38.1" x2="43.18" y2="-38.1" width="0.1524" layer="91"/>
<pinref part="D5" gate="G$1" pin="DI"/>
<wire x1="43.18" y1="-38.1" x2="43.18" y2="-53.34" width="0.1524" layer="91"/>
<wire x1="43.18" y1="-53.34" x2="38.1" y2="-53.34" width="0.1524" layer="91"/>
</segment>
</net>
<net name="N$5" class="0">
<segment>
<pinref part="D5" gate="G$1" pin="DO"/>
<wire x1="15.24" y1="-58.42" x2="10.16" y2="-58.42" width="0.1524" layer="91"/>
<wire x1="10.16" y1="-58.42" x2="10.16" y2="-71.12" width="0.1524" layer="91"/>
<wire x1="10.16" y1="-71.12" x2="43.18" y2="-71.12" width="0.1524" layer="91"/>
<pinref part="D6" gate="G$1" pin="DI"/>
<wire x1="43.18" y1="-71.12" x2="43.18" y2="-86.36" width="0.1524" layer="91"/>
<wire x1="43.18" y1="-86.36" x2="38.1" y2="-86.36" width="0.1524" layer="91"/>
</segment>
</net>
<net name="N$6" class="0">
<segment>
<pinref part="D6" gate="G$1" pin="DO"/>
<wire x1="15.24" y1="-91.44" x2="10.16" y2="-91.44" width="0.1524" layer="91"/>
<wire x1="10.16" y1="-91.44" x2="10.16" y2="-106.68" width="0.1524" layer="91"/>
<wire x1="10.16" y1="-106.68" x2="40.64" y2="-106.68" width="0.1524" layer="91"/>
<pinref part="D7" gate="G$1" pin="DI"/>
<wire x1="40.64" y1="-106.68" x2="40.64" y2="-121.92" width="0.1524" layer="91"/>
<wire x1="40.64" y1="-121.92" x2="38.1" y2="-121.92" width="0.1524" layer="91"/>
</segment>
</net>
<net name="DIN" class="0">
<segment>
<pinref part="D1" gate="G$1" pin="DI"/>
<wire x1="38.1" y1="83.82" x2="43.18" y2="83.82" width="0.1524" layer="91"/>
<label x="43.18" y="83.82" size="1.778" layer="95" xref="yes"/>
</segment>
<segment>
<pinref part="J1" gate="G$1" pin="2"/>
<wire x1="-63.5" y1="45.72" x2="-68.58" y2="45.72" width="0.1524" layer="91"/>
<label x="-68.58" y="45.72" size="1.778" layer="95" rot="R180" xref="yes"/>
</segment>
</net>
<net name="DOUT" class="0">
<segment>
<pinref part="D8" gate="G$1" pin="DO"/>
<wire x1="15.24" y1="-160.02" x2="12.7" y2="-160.02" width="0.1524" layer="91"/>
<label x="12.7" y="-175.26" size="1.778" layer="95" xref="yes"/>
<wire x1="12.7" y1="-160.02" x2="12.7" y2="-175.26" width="0.1524" layer="91"/>
</segment>
<segment>
<label x="-48.26" y="45.72" size="1.778" layer="95" xref="yes"/>
<pinref part="J1" gate="G$1" pin="3"/>
<wire x1="-48.26" y1="45.72" x2="-53.34" y2="45.72" width="0.1524" layer="91"/>
</segment>
</net>
<net name="N$7" class="0">
<segment>
<pinref part="D7" gate="G$1" pin="DO"/>
<wire x1="15.24" y1="-127" x2="12.7" y2="-127" width="0.1524" layer="91"/>
<wire x1="12.7" y1="-127" x2="12.7" y2="-144.78" width="0.1524" layer="91"/>
<wire x1="12.7" y1="-144.78" x2="40.64" y2="-144.78" width="0.1524" layer="91"/>
<wire x1="40.64" y1="-144.78" x2="40.64" y2="-154.94" width="0.1524" layer="91"/>
<pinref part="D8" gate="G$1" pin="DI"/>
<wire x1="40.64" y1="-154.94" x2="38.1" y2="-154.94" width="0.1524" layer="91"/>
</segment>
</net>
</nets>
</sheet>
</sheets>
</schematic>
</drawing>
</eagle>
